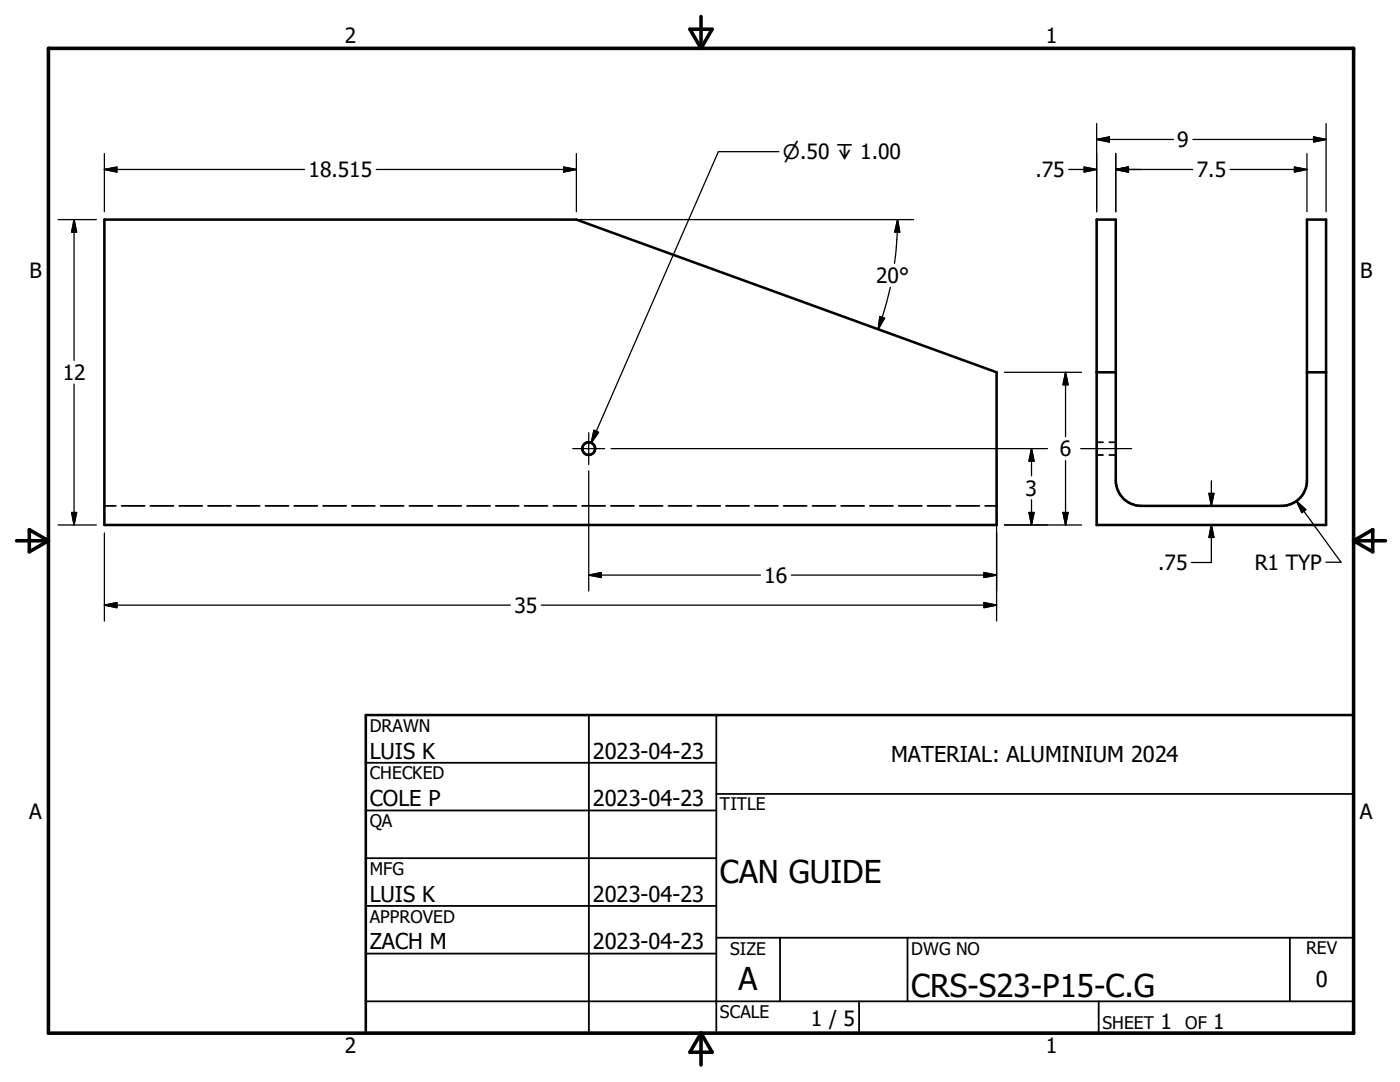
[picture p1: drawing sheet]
<svg xmlns="http://www.w3.org/2000/svg" width="279mm" height="216mm" viewBox="0 0 279 216" stroke-linecap="round" stroke-linejoin="round" font-family="sans-serif">
<g fill="none" stroke="#000" stroke-width=".51">
<path d="M20.8 43.8h94.2l83.9 30.5v30.5h-178.1zM218.9 43.8h3.8v52.1a5.1 5.1 0 0 0 5.1 5h27.9a5.1 5.1 0 0 0 5.1-5v-52.1h3.8v61h-45.7zM218.9 74.3h3.8M260.8 74.3h3.8M73 142.7h197.1v63.5h-197.1z"/>
<circle cx="117.5" cy="89.5" r="1.26"/>
</g>
<g fill="none" stroke="#000" stroke-width=".36">
<path d="M218.9 90.8h1.2M218.9 88.2h1.2M221.4 90.8h1.3M221.4 88.2h1.3M20.8 100.9h2.3M24.3 100.9h4.6M30 100.9h4.6M35.8 100.9h4.6M41.5 100.9h4.6M47.3 100.9h4.5M53 100.9h4.6M58.7 100.9h4.6"/>
<path d="M64.5 100.9h4.6M70.2 100.9h4.6M76 100.9h4.6M81.7 100.9h4.6M87.5 100.9h4.6M93.2 100.9h4.6M98.9 100.9h4.6M104.7 100.9h4.6M110.4 100.9h4.6M116.2 100.9h4.6M121.9 100.9h4.6M127.7 100.9h4.5"/>
<path d="M133.4 100.9h4.6M139.1 100.9h4.6M144.9 100.9h4.6M150.6 100.9h4.6M156.4 100.9h4.6M162.1 100.9h4.6M167.9 100.9h4.6M173.6 100.9h4.6M179.4 100.9h4.6M185.1 100.9h4.6M190.9 100.9h4.5M196.6 100.9h2.3"/>
<path d="M73 152.2h70M117.5 142.7v63.5M143 158.4h127.1M143 142.7v63.5M73 161.7h70M73 171.2h70M73 180.8h70M73 190.3h70M73 199.8h197.1M143 187.1h127.1M155.7 187.1v12.7M171.4 199.8v6.4"/>
<path d="M181.1 187.1v12.7M219.3 199.8v6.4M257.4 187.1v12.7"/>
</g>
<path d="M9.7 9.6h260.4v196.6h-260.4zM137.7 5.8h4.4l-2.2 3.8zM139.9 3.3v6.3M3.3 107.9h6.4M5.8 105.7l3.9 2.2-3.9 2.2zM270.1 107.9h6.4M270.1 107.9l3.9-2.2v4.4zM139.9 206.2v6.3M139.9 206.2l2.2 3.8h-4.4z" fill="none" stroke="#000" stroke-width=".71"/>
<g fill="none" stroke="#000" stroke-width=".25">
<path d="M20.8 33.8l2.5-.5v1zM20.8 30.6v11.6M20.8 33.8h40M75.1 33.8h39.9M112.5 33.3l2.5 .5-2.5 .5zM115 30.6v11.6M155.4 30.3h-12l-25.4 58M213.3 33.8h5.6M216.4 33.3l2.5 .5-2.5 .5zM218.9 27.8h15.3M218.9 27.8l2.5-.5v1zM218.9 24.7v17.5"/>
<path d="M222.7 33.8h15.3M222.7 33.8l2.5-.5v1zM222.7 30.6v11.6M238.1 27.8h26.5M245.5 33.8h15.3M258.3 33.3l2.5 .5-2.5 .5zM260.8 30.6v11.6M262.2 27.3l2.4 .5-2.4 .5zM264.6 24.7v17.5M11.6 43.8h7.6M14.8 43.8v28.1M14.8 43.8l.5 2.5h-1z"/>
<path d="M111.4 43.8h70.9M158.4 59.6l19.8 7.2M177.7 57.3l-1.2 4.5-1.2 3.9M179.1 43.8a63.8 63.8 0 0 1-.6 8.8M179.1 43.8l.5 2.5h-1zM14.8 76.6v28.2M175.6 63.2l.9 .3-1.2 2.2zM200.5 74.3h15.3M212.7 74.3v12.8M212.7 74.3l.5 2.5h-1.1zM114.3 89.5h6.4M117.5 86.3v6.4"/>
<path d="M117.5 94v23.9M118.5 85.9l1 .4-1.5 2zM121.9 89.5h87.1M198.9 91.1v32.8M205.9 89.5v5.5M205.9 99.7v5.1M205.9 89.5l.5 2.5h-1zM212.7 91.9v12.9M215.7 89.5h10.2M241.3 98.5h1l-.5 2.4zM241.8 95.9v5M258.7 100l8.9 12.2h-3"/>
<path d="M258.7 100l1.9 1.7-.8 .6zM11.6 104.8h7.6M14.3 102.3h1l-.5 2.5zM20.8 106.4v17.5M117.5 114.8h34.3M117.5 114.8l2.5-.6v1zM157.9 114.8h41M196.4 114.2l2.5 .6-2.5 .4zM200.5 104.8h15.3M205.4 102.3h1l-.5 2.5zM212.1 102.3h1.1l-.5 2.5zM241.8 104.8v7.4h-4"/>
<path d="M241.8 104.8l.5 2.4h-1zM20.8 120.7h81M20.8 120.7l2.5-.5v1.1zM108 120.7h90.9M196.4 120.2l2.5 .5-2.5 .6z"/>
</g>
<g fill="#000" stroke="#000" stroke-width=".25">
<path d="M20.8 33.8l2.5-.5v1zM112.5 33.3l2.5 .5-2.5 .5zM216.4 33.3l2.5 .5-2.5 .5zM218.9 27.8l2.5-.5v1zM222.7 33.8l2.5-.5v1zM258.3 33.3l2.5 .5-2.5 .5zM262.2 27.3l2.4 .5-2.4 .5zM14.8 43.8l.5 2.5h-1zM179.1 43.8l.5 2.5h-1zM175.6 63.2l.9 .3-1.2 2.2zM212.7 74.3l.5 2.5h-1.1zM118.5 85.9l1 .4-1.5 2z"/>
<path d="M205.9 89.5l.5 2.5h-1zM241.3 98.5h1l-.5 2.4zM14.3 102.3h1l-.5 2.5zM117.5 114.8l2.5-.6v1zM196.4 114.2l2.5 .6-2.5 .4zM205.4 102.3h1l-.5 2.5zM212.1 102.3h1.1l-.5 2.5zM241.8 104.8l.5 2.4h-1zM258.7 100l1.9 1.7-.8 .6zM20.8 120.7l2.5-.5v1.1zM196.4 120.2l2.5 .5-2.5 .6z"/>
</g>
<g font-size="6.3">
<text x="143.7" y="176.1">CAN GUIDE</text>
<text x="147.4" y="197.6">A</text>
<text x="181.9" y="198.9">CRS-S23-P15-C.G</text>
</g>
<g font-size="4.4">
<text x="73.8" y="151.4">LUIS K</text>
<text x="118.3" y="151.4">2023-04-23</text>
<text x="177.8" y="152.1">MATERIAL: ALUMINIUM 2024</text>
<text x="73.8" y="160.9">COLE P</text>
<text x="118.3" y="160.9">2023-04-23</text>
<text x="73.8" y="179.9">LUIS K</text>
<text x="118.3" y="179.9">2023-04-23</text>
<text x="73.8" y="189.4">ZACH M</text>
<text x="118.3" y="189.4">2023-04-23</text>
<text x="262.6" y="196.9">0</text>
</g>
<g font-size="4.2">
<text x="68.8" y="8.7">2</text>
<text x="208.7" y="8.7">1</text>
<text x="234.9" y="29.4">9</text>
<text x="61.6" y="35.3">18.515</text>
<text x="206.6" y="35.3">.75</text>
<text x="238.8" y="35.3">7.5</text>
<text x="5.9" y="55.5">B</text>
<text x="174.8" y="56.5">20°</text>
<text x="271.4" y="55.5">B</text>
<text x="12.5" y="75.9">12</text>
<text x="211.5" y="91.1">6</text>
<text x="204.7" y="98.9">3</text>
<text x="231.1" y="113.7">.75</text>
<text x="250.4" y="113.7">R1 TYP</text>
<text x="152.5" y="116.2">16</text>
<text x="102.7" y="122.3">35</text>
<text x="5.8" y="163.4">A</text>
<text x="271.4" y="163.4">A</text>
<text x="161.8" y="204.7">1 / 5</text>
<text x="231.6" y="205.3">1</text>
<text x="242.1" y="205.3">1</text>
<text x="68.8" y="210.2">2</text>
<text x="208.7" y="210.2">1</text>
</g>
<text font-size="4" x="156.3" y="31.8">n.50 x 1.00</text>
<g font-size="3.5">
<text x="73.8" y="146">DRAWN</text>
<text x="73.8" y="155.5">CHECKED</text>
<text x="143.7" y="161.7">TITLE</text>
<text x="73.8" y="165.1">QA</text>
<text x="73.8" y="174.6">MFG</text>
<text x="73.8" y="184.1">APPROVED</text>
<text x="145.7" y="190.5">SIZE</text>
<text x="181.9" y="190.5">DWG NO</text>
<text x="260.6" y="190.4">REV</text>
<text x="143.7" y="203.1">SCALE</text>
<text x="220" y="205.3">SHEET</text>
<text x="236.5" y="205.3">OF</text>
</g>
</svg>
